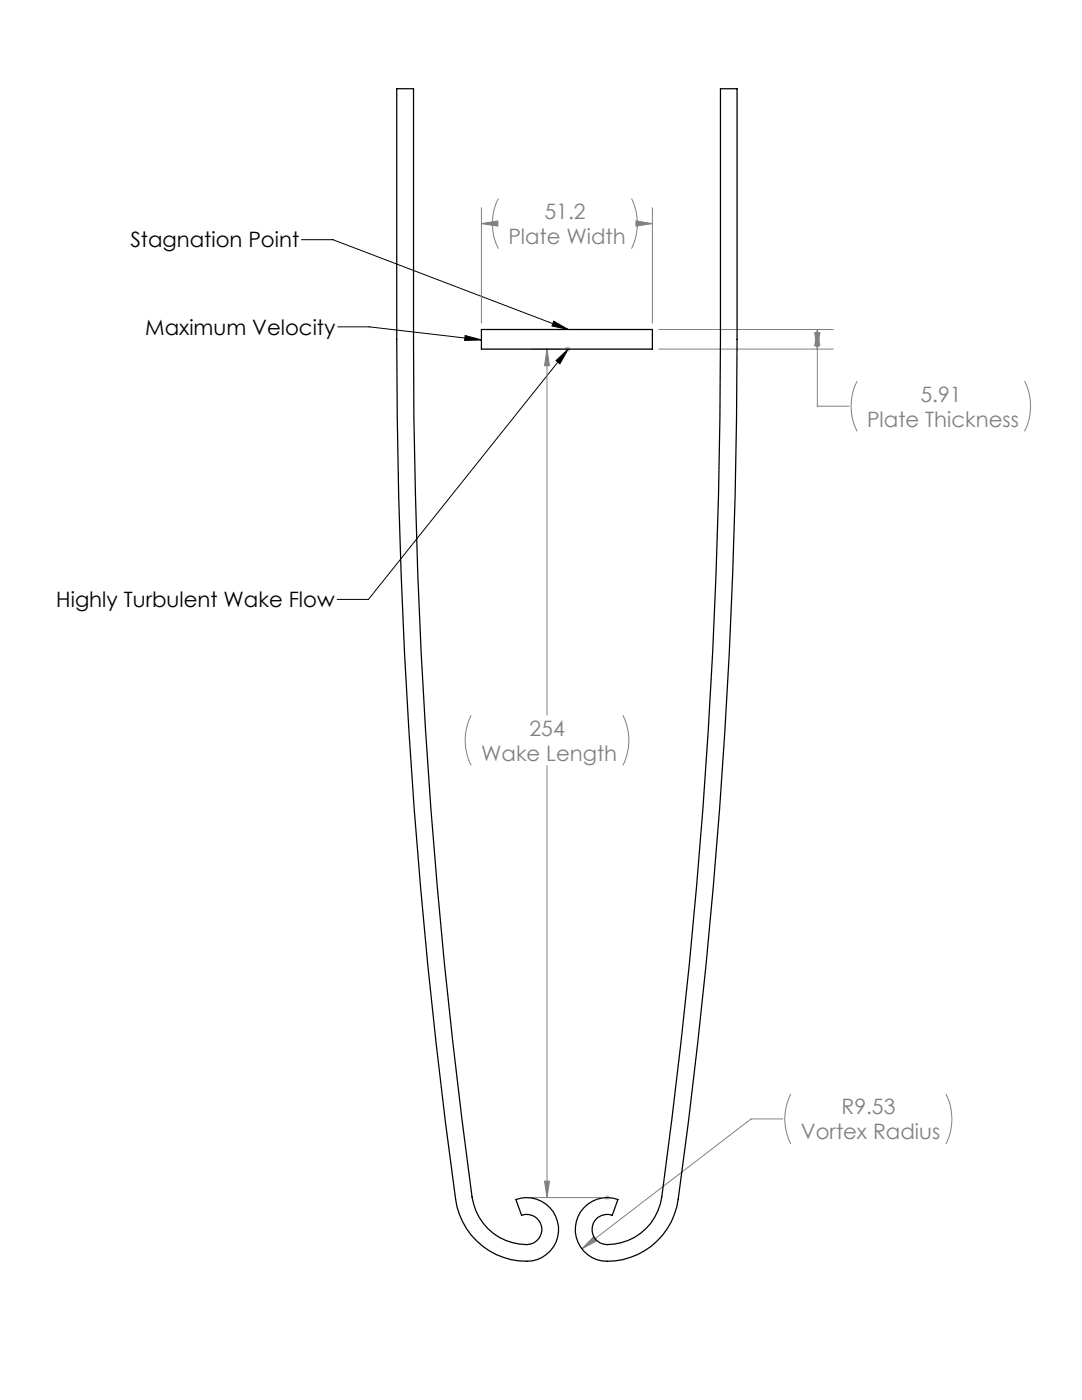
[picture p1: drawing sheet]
<svg xmlns="http://www.w3.org/2000/svg" width="216mm" height="279mm" viewBox="0 0 216 279" stroke-linecap="round" stroke-linejoin="round" font-family="sans-serif">
<path d="M60.1 47.8h6.3l47 18M67.4 65.2h6.3l22.4 2.6M92.8 67l3.3 .8-3.4 .1zM110.5 64.1l2.9 1.7-3.3-.7zM110.9 72l2.5-2.3-1.7 2.9zM113.4 69.7l-39.9 49.9h-6.2" fill="none" stroke="#000" stroke-width=".2"/>
<g fill="none" stroke="#808080" stroke-width=".2">
<path d="M99.4 39.6a11 11 0 0 0 0 10M126 39.6a11.3 11.3 0 0 1 0 10M96.1 44.6l3.2-.5v1zM96.1 41.5v23M96.1 44.6h1.8M126.9 44.1l3.3 .5-3.3 .5zM127.6 44.6h2.6M130.2 41.5v23M106 69.7h5.9M109.1 69.7l.5 3.3h-.9zM109.1 69.7v73M131.4 69.7h34.9"/>
<path d="M131.4 65.8h34.9M162.6 66.4h1l-.5 3.3zM163.1 65.8l.5 3.2h-1zM163.1 65.8v15.3h6.3M171 76.1a11 11 0 0 0 0 10M204.4 76.1a11 11 0 0 1 0 10M94 142.7a11 11 0 0 0 0 10.1M109.1 152.8v86.2M124.3 142.7a11 11 0 0 1 0 10.1M157.8 218.3a11 11 0 0 0 0 10M188.7 218.3a11 11 0 0 1 0 10M106 239h13.9"/>
<path d="M108.7 235.7h.9l-.5 3.3zM156.2 223.3h-6.3l-33.8 25.9M118.4 246.8l.6 .8-2.9 1.6z"/>
</g>
<path d="M112.6 69.7h1.3M112.8 69.3l.7 .7M113 69.3l.7 .7M113.1 69.2v1M113.4 69.2v1M113.5 69.3l-.7 .7M113.7 69.3l-.7 .7M120.6 239h1M120.8 238.7l.7 .7M121.1 238.5v1M121.5 238.7l-.7 .7" fill="none" stroke="#c0c0c0" stroke-width=".2"/>
<path d="M110.9 72l2.5-2.3-1.7 2.9zM92.8 67l3.3 .8-3.4 .1zM110.5 64.1l2.9 1.7-3.3-.7z" fill="#000"/>
<g fill="#808080">
<path d="M109.1 69.7l.5 3.3h-.9zM108.7 235.7h.9l-.5 3.3z"/>
<path d="M126.9 44.1l3.3 .5-3.3 .5zM96.1 44.6l3.2-.5v1zM162.6 66.4h1l-.5 3.3zM163.1 65.8l.5 3.2h-1zM118.4 246.8l-2.3 2.4 2.9-1.6z"/>
</g>
<path d="M79.2 17.7h3.3v50a1253.1 1253.1 0 0 0 11.7 171.2 10.9 10.9 0 0 0 11.6 9.4 3 3 0 0 0 2.2-3.8 3 3 0 0 0-3.9-2l-1.2-3.1a6.3 6.3 0 0 1 8.4 4.9 6.3 6.3 0 0 1-6.2 7.4 14.3 14.3 0 0 1-14.2-12.4 1256.2 1256.2 0 0 1-11.7-171.6zM143.8 17.7h3.3v50a1241.2 1241.2 0 0 1-12.1 173.2 14.2 14.2 0 0 1-14.9 10.7 6.4 6.4 0 0 1-5.1-7.8 6.4 6.4 0 0 1 8.3-4.4l-1.1 3.1a3 3 0 0 0-4 2.4 3 3 0 0 0 2.9 3.5 11 11 0 0 0 10.9-9.5 1258.8 1258.8 0 0 0 11.8-171.2zM96.1 65.8h34.1v3.9h-34.1z" fill="none" stroke="#000" stroke-width=".25"/>
<g font-size="4.2" fill="#808080">
<text x="108.7" y="43.7">51.2</text>
<text x="101.4" y="48.7">Plate Width</text>
<text x="183.7" y="80.1">5.91</text>
<text x="173" y="85.1">Plate Thickness</text>
<text x="105.7" y="146.8">254</text>
<text x="96" y="151.8">Wake Length</text>
<text x="159.8" y="227.4">Vortex Radius</text>
<text x="167.9" y="222.4">R9.53</text>
</g>
<g font-size="4.2">
<text x="26" y="49.4">Stagnation Point</text>
<text x="29" y="66.8">Maximum Velocity</text>
<text x="11.2" y="121.2">Highly Turbulent Wake Flow</text>
</g>
</svg>
